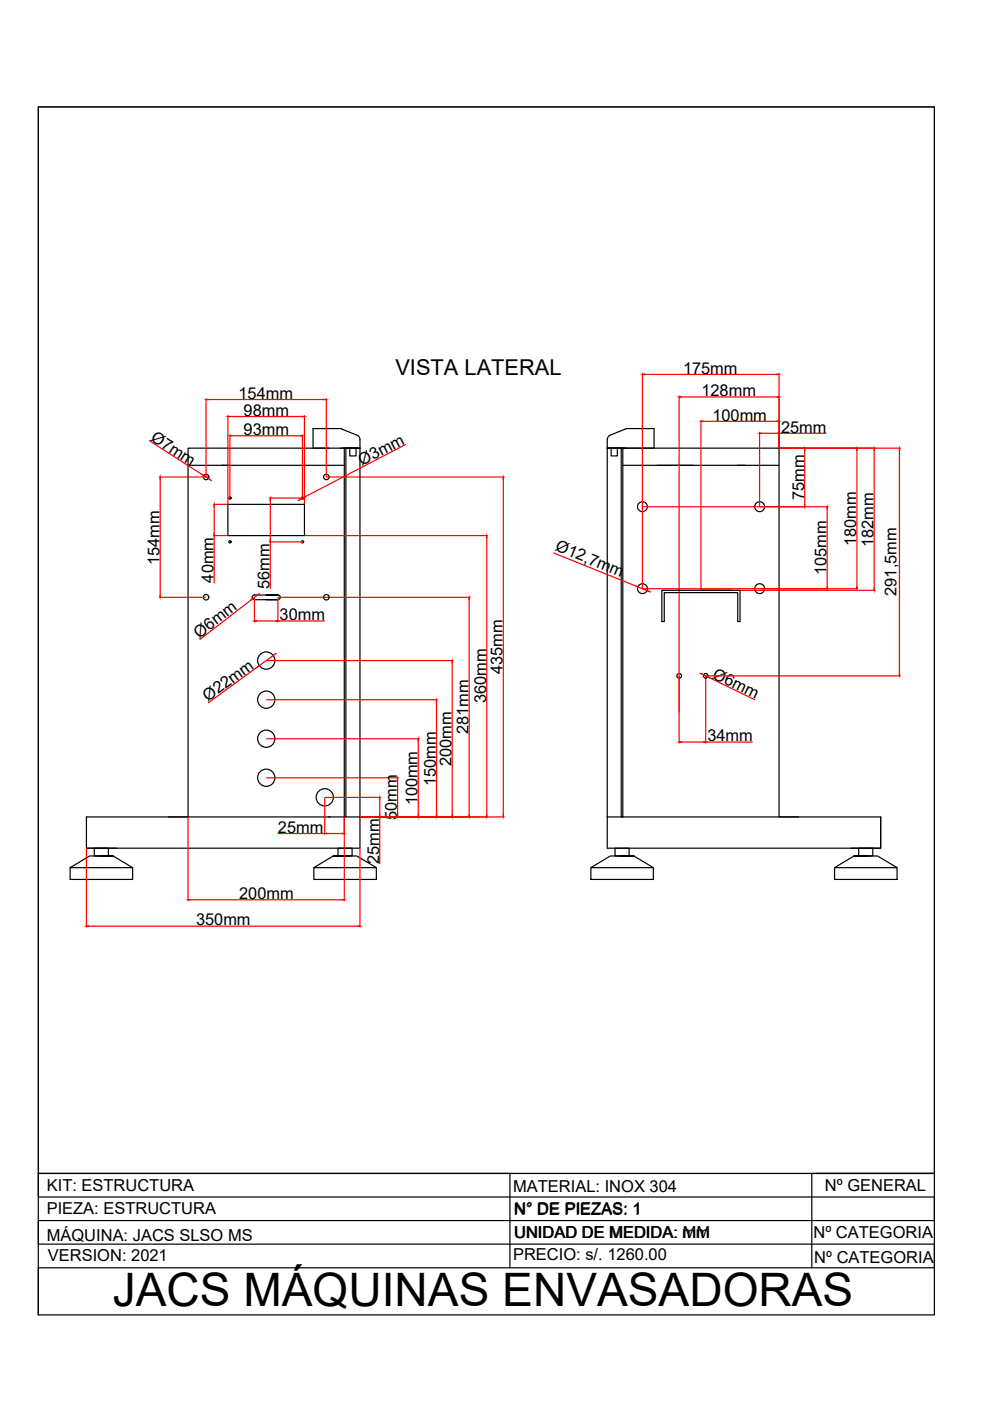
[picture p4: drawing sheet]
<svg xmlns="http://www.w3.org/2000/svg" width="210mm" height="297mm" viewBox="0 0 210 297" stroke-linecap="round" stroke-linejoin="round" font-family="sans-serif">
<!-- layer: 0 -->
<g fill="none" stroke="#000" stroke-width=".25">
<path d="M8.1 22.7h190v256.1h-190zM39.9 98.7h33.1M69.7 95h-29.8v78.2M72.2 95h4.1M73 95v78.2M73.3 95v78.2M74 95h2.3M74.2 95v1.7h1.3v-1.7M76.3 95v-1.8a.99 .99 0 0 0-.6-.9l-3.6-1.4h-5.7v4.1h9.9v78.2M128.7 95l.1-2.1 .6-.6 3.6-1.4h5.7v4.1h-10v78.2M128.7 95h2.4M128.7 95h4.2"/>
<path d="M129.6 95v1.7h1.3v-1.7M131.7 95v78.2h.4v-78.2h33.1v78.2h4.1M132.1 98.7h33.1M48.3 106.9h16.3v6.7h-16.3zM53.9 127.1h5h-2.5M56.4 126.2h2.5h-5a.49 .49 0 0 0-.4 .4 .49 .49 0 0 0 .5 .5M58.9 126.1a.5 .5 0 0 1 .5 .5 .5 .5 0 0 1-.5 .5M140.3 125.2h16.6v6.6h-.5v-6.2h-15.6v6.2h-.5zM148.6 125.2h6.7M76.3 173.2h-58v6.6h6.4M76.3 173.2v6.6h-58M128.7 173.2h58v6.6h-58z"/>
<path d="M186.7 173.2v6.6h-6.3M14.9 184h13.2v2.5h-13.2zM20.4 181.5h2.1M23 181.5v-1.7h-3v1.7h4h-5l-4.1 2.5M24 181.5l4.1 2.5M66.5 184h13.3v2.5h-13.3zM70.7 181.5l-4.2 2.5M71.7 181.5v-1.7h2.9v1.7h-3.9h4.9l4.2 2.5M72.1 181.5h2.1M125.3 184h13.2v2.5h-13.2zM130.8 181.5h2.1M133.4 181.5v-1.7h-3v1.7h4h-5l-4.1 2.5"/>
<path d="M134.4 181.5l4.1 2.5M176.9 184h13.3v2.5h-13.3zM181.1 181.5l-4.2 2.5M182.1 181.5v-1.7h3v1.7h-4h4.9l4.2 2.5M182.5 181.5h2.1M8.1 248.8h100v20M173.1 248.8h25M198.1 248.8h-190v5h190v5h-190v5h190v5h-190v10M198.1 248.8h-26v20"/>
<circle cx="43.7" cy="101.1" r=".58"/>
<circle cx="48.8" cy="105.6" r=".24"/>
<circle cx="48.8" cy="114.9" r=".24"/>
<circle cx="64.1" cy="105.6" r=".24"/>
<circle cx="64.1" cy="114.9" r=".24"/>
<circle cx="69.2" cy="101.1" r=".58"/>
<circle cx="136.2" cy="107.4" r="1.05"/>
<circle cx="161.1" cy="107.4" r="1.05"/>
<circle cx="43.7" cy="126.6" r=".58"/>
<circle cx="69.2" cy="126.6" r=".58"/>
<circle cx="136.2" cy="124.8" r="1.05"/>
<circle cx="161.1" cy="124.8" r="1.05"/>
<circle cx="56.5" cy="140" r="1.83"/>
<circle cx="56.5" cy="148.3" r="1.83"/>
<circle cx="56.5" cy="156.6" r="1.83"/>
<circle cx="144" cy="143.3" r=".5"/>
<circle cx="149.6" cy="143.3" r=".5"/>
<circle cx="56.5" cy="164.9" r="1.83"/>
<circle cx="68.9" cy="169" r="1.83"/>
</g>
<g fill="none" stroke="#f00" stroke-width=".25">
<path d="M136.2 79.2v45.5M136.6 79.4h28.2M165.2 79.2v15.7M31.7 93.5l11.1 7.1M43.7 84.5v16.5M44.1 84.7h24.7M48.3 88.1v18.7M48.7 92.2v13.3M48.7 88.3h15.4M49.1 92.4h14.6M64.1 92.2v13.3M64.6 88.1v18.7"/>
<path d="M69.2 84.5v16.5M86 94.3l-21.3 11M144 83.9v73.6M144.4 84.2h20.4M148.6 89.1v36M149 89.3h15.8M161.1 91.7v15.6M161.5 91.9h3.3M165.2 91.9h9.9M165.3 95h25.6M170.6 95.4v11.6M181.7 95.4v29"/>
<path d="M185.3 95.4v29.3M190.7 95.4v47.5M33.8 101.1h10.3M34 101.6v24.6M43.2 100.8l1 .7M44.5 101.7l.4 .2M45.2 106.9h3M45.2 113.6h3M45.4 107.4v5.8M45.4 113.6v9.9M57.1 105.6h6.9M57.1 114.9h6.9"/>
<path d="M57.3 106v8.5M57.3 114.9v9.9M63.6 105.9l-.4 .2M64.4 105.5l-.5 .2M64.7 113.6h38.7M69.3 101.1h37.6M103.2 114v58.8M106.7 101.6v71.2M117.4 117.2l17.4 7.1M136.3 107.4h39.3M175.4 107.8v16.6M33.8 126.6h9.8"/>
<path d="M53.2 127.2l-10.8 8.4M53.9 126.7v5.2M54.3 126.3l-.7 .7M54.4 131.7h4.1M55 125.8l-.3 .3M57.9 139l-2.9 2.1M58.6 138.5l-.4 .2M58.9 126.7v5.2M58.9 131.7h9.9M59 126.6h40.7M99.5 127.1v45.7M135.2 124.4l2 .8"/>
<path d="M136.3 124.8h45.6M137.6 125.4l.3 .1M157 125.2h28.6M54.6 141.4l-10.4 7.6M56.5 148.4h36.2M56.5 140.1h39.6M56.5 156.6h32.4M88.7 157.1v15.7M92.6 148.8v24M95.9 140.5v32.3M144.4 157.3h4.8M148.4 142.7l.4 .2"/>
<path d="M149.2 143.1l.9 .4M149.6 143.4v14.1M149.6 157.3h9.9M149.7 143.3h41.2M150.4 143.7l9.6 4.7M18.3 179.9v16.7M39.9 173.3v17.7M56.5 164.9h28M58.9 176.7h9.9M68.8 169.2v7.7M69 169.1h11.7M69.3 176.7h3.3"/>
<path d="M73 173.3v17.7M76.3 179.9v16.7M76.4 173.2h30.5M80.5 169.5v3.3M80.5 173.2v9.9M84.3 165.3v7.5M18.7 196.4h57.2M40.3 190.8h32.3"/>
</g>
<g fill="#f00" stroke="#f00" stroke-width=".21">
<path d="M18.3 196.4l.4-.1v.1z"/>
<path d="M75.9 196.3l.4 .1h-.4z"/>
<path d="M39.9 190.8l.4-.1v.1z"/>
<path d="M72.6 190.7l.4 .1h-.4z"/>
<path d="M48.7 92.4l.4-.1v.2z"/>
<path d="M63.7 92.3l.4 .1-.4 .1z"/>
<path d="M57.3 105.6l.1 .4h-.2z"/>
<path d="M57.2 114.5h.2l-.1 .4z"/>
<path d="M48.3 88.3l.4-.1v.2z"/>
<path d="M64.1 88.2l.5 .1-.5 .1z"/>
<path d="M45.4 106.9l.1 .5h-.1z"/>
<path d="M45.4 113.2h.1l-.1 .4z"/>
<path d="M92.5 172.8h.1v.4z"/>
<path d="M92.6 148.4v.4h-.1z"/>
<path d="M95.8 172.8h.1v.4z"/>
<path d="M95.9 140.1v.4h-.1z"/>
<path d="M99.4 172.8h.1v.4z"/>
<path d="M99.5 126.6v.5h-.1z"/>
<path d="M53.9 131.7l.5-.1v.1z"/>
<path d="M58.5 131.6l.4 .1h-.4z"/>
<path d="M54.6 126l.1 .2-.4 .1z"/>
<path d="M53.2 127.1l.4-.1-.3 .3z"/>
<path d="M58.2 138.7l.1 .1-.4 .2z"/>
<path d="M54.6 141.3l.4-.2-.3 .3z"/>
<path d="M161.1 91.9l.4-.1v.1z"/>
<path d="M164.8 91.8l.4 .1h-.4z"/>
<path d="M136.2 79.4l.4-.1v.1z"/>
<path d="M164.8 79.3l.4 .1h-.4z"/>
<path d="M170.6 107h.1l-.1 .4z"/>
<path d="M170.6 95l.1 .4h-.1z"/>
<path d="M181.6 124.4h.2l-.1 .4z"/>
<path d="M181.7 95l.1 .4h-.2z"/>
<path d="M137.2 125.2l.4 .1-.1 .1z"/>
<path d="M134.9 124.2l.3 .2-.4-.1z"/>
<path d="M103.2 113.6l.1 .4h-.2z"/>
<path d="M103.1 172.8h.2l-.1 .4z"/>
<path d="M88.7 156.6v.5h-.1z"/>
<path d="M88.6 172.8h.1v.4z"/>
<path d="M63.5 105.9l.4-.2-.3 .3z"/>
<path d="M64.4 105.5l.3-.3 .1 .2z"/>
<path d="M84.2 172.8h.2l-.1 .4z"/>
<path d="M84.3 164.9l.1 .4h-.2z"/>
<path d="M80.5 169.1l.1 .4h-.2z"/>
<path d="M80.4 172.8h.2l-.1 .4z"/>
<path d="M72.6 176.6l.4 .1-.4 .1z"/>
<path d="M68.8 176.7l.5-.1v.2z"/>
<path d="M175.3 124.4h.1v.4z"/>
<path d="M175.4 107.4v.4h-.1z"/>
<path d="M43.7 84.7l.4-.1v.2z"/>
<path d="M68.8 84.6l.4 .1-.4 .1z"/>
<path d="M34 101.1v.5h-.1z"/>
<path d="M33.9 126.2h.1v.4z"/>
<path d="M106.7 101.1l.1 .5h-.2z"/>
<path d="M106.6 172.8h.2l-.1 .4z"/>
<path d="M44.2 101.5l.3 .1v.1z"/>
<path d="M42.9 100.5l.3 .3-.4-.1z"/>
<path d="M144 157.3h.4v.1z"/>
<path d="M149.2 157.3h.4l-.4 .1z"/>
<path d="M164.8 84.1l.4 .1h-.4z"/>
<path d="M144 84.2l.4-.1v.1z"/>
<path d="M185.3 124.7h.1l-.1 .5z"/>
<path d="M185.3 95l.1 .4h-.1z"/>
<path d="M148.6 89.3l.4-.1v.2z"/>
<path d="M164.8 89.2l.4 .1-.4 .1z"/>
<path d="M148.8 142.8l.4 .3-.4-.1z"/>
<path d="M150.1 143.5l.4 .1-.1 .2z"/>
<path d="M190.7 95l.1 .4h-.2z"/>
<path d="M190.6 142.9h.2l-.1 .4z"/>
</g>
<path d="M8.1 22.7h190v226.1h-190z" fill="none" stroke="#000" stroke-width=".21"/>
<text font-size="9.8" x="23.9" y="277">JACS MÁQUINAS ENVASADORAS</text>
<text font-size="4.6" x="83.8" y="79.5">VISTA LATERAL</text>
<g font-size="3.5">
<text x="144.8" y="79.2">175mm</text>
<text x="50.6" y="84.6">154mm</text>
<text x="51.7" y="88.2">98mm</text>
<text x="148.7" y="84">128mm</text>
<text x="151" y="89.2">100mm</text>
<text x="31.7" y="93.3" transform="rotate(33 31.7 93.3)">Ø7mm</text>
<text x="51.7" y="92.2">93mm</text>
<text x="165.6" y="91.7">25mm</text>
<text x="76.7" y="98.8" transform="rotate(-27 76.7 98.8)">Ø3mm</text>
<text x="170.5" y="106" transform="rotate(-90 170.5 106)">75mm</text>
<text x="33.8" y="119.8" transform="rotate(-90 33.8 119.8)">154mm</text>
<text x="117.6" y="116.7" transform="rotate(22 117.6 116.7)">Ø12,7mm</text>
<text x="181.5" y="115.8" transform="rotate(-90 181.5 115.8)">180mm</text>
<text x="185.2" y="116" transform="rotate(-90 185.2 116)">182mm</text>
<text x="45.3" y="123.5" transform="rotate(-90 45.3 123.5)">40mm</text>
<text x="57.2" y="124.8" transform="rotate(-90 57.2 124.8)">56mm</text>
<text x="175.2" y="122" transform="rotate(-90 175.2 122)">105mm</text>
<text x="59.3" y="131.5">30mm</text>
<text x="190.1" y="126.3" transform="rotate(-90 190.1 126.3)">291,5mm</text>
<text x="42.2" y="135.4" transform="rotate(-38 42.2 135.4)">Ø6mm</text>
<text x="106.6" y="142.9" transform="rotate(-90 106.6 142.9)">435mm</text>
<text x="150.9" y="143.7" transform="rotate(26 150.9 143.7)">Ø6mm</text>
<text x="44.1" y="148.8" transform="rotate(-36 44.1 148.8)">Ø22mm</text>
<text x="103.1" y="149.1" transform="rotate(-90 103.1 149.1)">360mm</text>
<text x="99.3" y="155.7" transform="rotate(-90 99.3 155.7)">281mm</text>
<text x="150" y="157.2">34mm</text>
<text x="92.4" y="166.6" transform="rotate(-90 92.4 166.6)">150mm</text>
<text x="95.7" y="162.4" transform="rotate(-90 95.7 162.4)">200mm</text>
<text x="84.2" y="173.8" transform="rotate(-90 84.2 173.8)">50mm</text>
<text x="88.5" y="170.8" transform="rotate(-90 88.5 170.8)">100mm</text>
<text x="58.9" y="176.6">25mm</text>
<text x="80.4" y="183.1" transform="rotate(-90 80.4 183.1)">25mm</text>
<text x="50.7" y="190.6">200mm</text>
<text x="41.6" y="196.2">350mm</text>
<text x="9.9" y="257.5">PIEZA: ESTRUCTURA</text>
<text x="9.9" y="252.5">KIT: ESTRUCTURA</text>
<text x="108.8" y="252.6">MATERIAL: INOX 304</text>
<text x="109.1" y="257.5">N° DE PIEZAS: 1</text>
<text x="174.9" y="252.5">Nº GENERAL</text>
<text x="9.9" y="263.1">MÁQUINA: JACS SLSO MS</text>
<text x="108.9" y="262.6">UNIDAD DE MEDIDA: mm</text>
<text x="109.1" y="262.4">UNIDAD DE MEDIDA: MM</text>
<text x="172.5" y="262.5">Nº CATEGORIA</text>
<text x="10.2" y="267.5">VERSION: 2021</text>
<text x="108.8" y="267.1">PRECIO: s/. 1260.00</text>
<text x="172.6" y="267.7">Nº CATEGORIA</text>
</g>
</svg>
